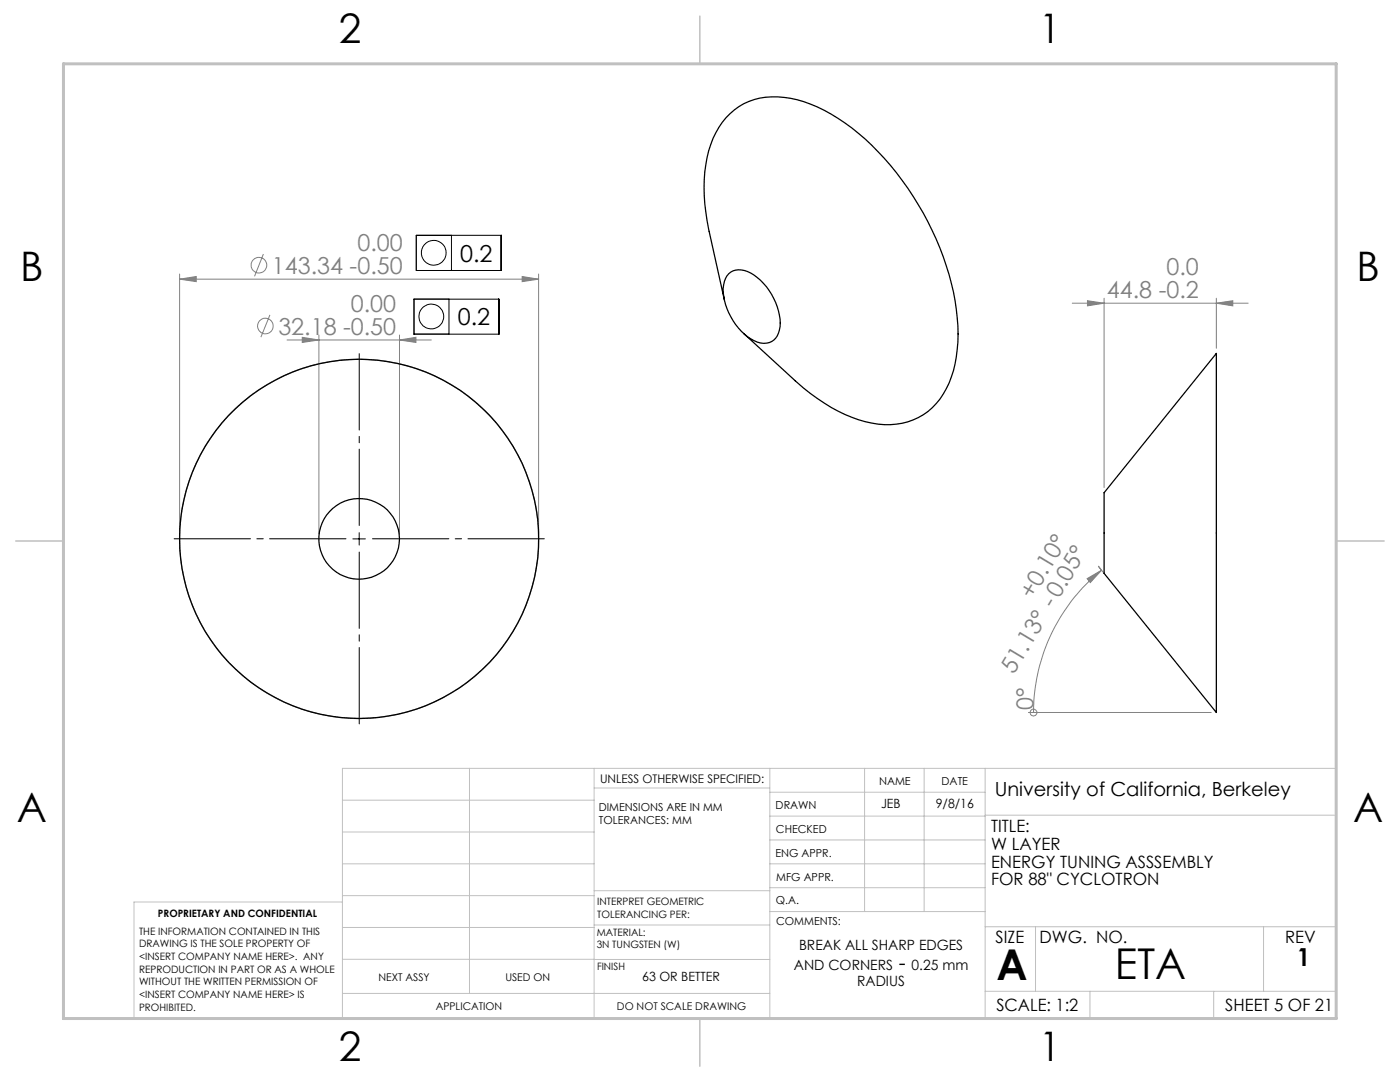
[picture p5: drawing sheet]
<svg xmlns="http://www.w3.org/2000/svg" width="279mm" height="216mm" viewBox="0 0 279 216" stroke-linecap="round" stroke-linejoin="round" font-family="sans-serif">
<g fill="none" stroke="#808080" stroke-width=".2">
<path d="M35.8 55.7l3.4-.5v1zM35.8 54.7v51.8M35.8 55.7h71.7M52.6 50.7l-1.8 4.4M104.2 55.2l3.3 .5-3.3 .5zM107.5 54.7v51.8M220.3 59.5v37.8M242.7 59.5v10M53.9 62.8l-1.8 4.5M57.3 67.8h28.8M60.3 67.3l3.3 .5-3.3 .5zM63.6 66.9v39.6"/>
<path d="M79.7 67.8l3.3-.5v1zM79.7 66.9v39.6M214 60.5h35.1M217 60l3.3 .5-3.3 .5zM242.7 60.5l3.3-.5v1zM217 115.5l2.9-1.7-2.3 2.4zM219.7 113.6l-.5-.6 1.1 1.4M219.9 113.8a36.4 36.4 0 0 0-13.6 28.4M205.2 142.2h36.5M206.3 142.2h.1"/>
<circle cx="51.7" cy="52.9" r="1.55"/>
<circle cx="52.9" cy="65.1" r="1.56"/>
<circle cx="206.3" cy="142.2" r=".68"/>
</g>
<g fill="none" stroke="#000" stroke-width=".2">
<path d="M82.6 59.7h17v7h-17zM83.1 47h16.9v7h-16.9zM89.6 59.7v7M90.1 47v7M70.4 107.5h2.5M71.7 106.3v2.5"/>
<circle cx="86.6" cy="50.4" r="2.47"/>
<circle cx="86.1" cy="63.2" r="2.47"/>
</g>
<circle cx="71.7" cy="107.5" r="35.8" fill="none" stroke="#808080" stroke-width=".25"/>
<g fill="none" stroke="#c0c0c0" stroke-width=".2">
<path d="M68.3 159.7h50.3M93.7 153.3v44.9M118.6 153.3v49.9M118.6 157.2h35M153.6 153.3v49.9M153.6 158.1h43M172.5 153.3v28.6M184.4 153.3v28.6M196.6 153.3v49.9M68.3 180h-41.6v23.2h240v-49.9h-198.4v49.9M68.3 166h50.3M68.3 178.7h50.3"/>
<path d="M68.3 172.4h50.3M118.6 177.7h35M153.6 162.8h43M153.6 177.1h43M153.6 172.4h43M153.6 167.6h43M196.6 162.7h70.1M68.3 198.2h85.3M68.3 191.4l85.3 .1M68.3 185.1h50.3M118.6 184.6h35M153.6 181.9h43"/>
<path d="M196.6 184.9h70.1M196.6 197.8h70.1M206.7 184.9v12.9M217.5 197.8v5.4M242.2 197.8v5.4M252.2 184.9v12.9"/>
</g>
<path d="M139.7 3.2v9.5M3.1 107.9h9.6M266.7 107.9h9.5M139.7 203.2v9.6" fill="none" stroke="#c0c0c0" stroke-width=".3"/>
<path d="M12.7 12.7h254v190.5h-254z" fill="none" stroke="#c0c0c0" stroke-width=".6"/>
<path d="M69.2 107.5h-34.6M71.7 105v-34.6M71.7 110v34.6M74.2 107.5h34.6" fill="none" stroke="#000" stroke-width=".2" stroke-dasharray="15.2 1.3 1.3 1.3" stroke-dashoffset="-.1"/>
<g fill="#808080">
<path d="M217 115.5l2.9-1.7-2.3 2.4z"/>
<path d="M60.3 67.3l3.3 .5-3.3 .5zM79.7 67.8l3.3-.5v1zM35.8 55.7l3.4-.5v1zM104.2 55.2l3.3 .5-3.3 .5zM217 60l3.3 .5-3.3 .5zM242.7 60.5l3.3-.5v1z"/>
</g>
<g fill="none" stroke="#000" stroke-width=".25">
<path d="M144.6 59.9l-3.1-13.7a32.5 32.5 0 0 1 .4-17.4 13 13 0 0 1 13.3-9.5 25.8 25.8 0 0 1 13.4 5.2 56.9 56.9 0 0 1 19 25 43.9 43.9 0 0 1 3.4 20.2 17.5 17.5 0 0 1-5.8 12.4 14 14 0 0 1-12.6 2 33.8 33.8 0 0 1-13.9-8.1l-10.3-9.5M145.4 54.6a3.6 3.6 0 0 1 4.5-.1 12.3 12.3 0 0 1 5.8 10.7 3.3 3.3 0 0 1-3.3 3.3 8.7 8.7 0 0 1-6.1-4.5 10.4 10.4 0 0 1-1.7-7.8l.5-1.1zM242.7 70.5v71.7l-22.4-27.8v-16.1z"/>
<circle cx="71.7" cy="107.5" r="35.8"/>
<circle cx="71.7" cy="107.5" r="8"/>
</g>
<g font-size="8.5">
<text x="198.9" y="195.5">A</text>
<text x="222.5" y="195.4">ETA</text>
</g>
<g font-size="8.1">
<text x="67.6" y="8.5">2</text>
<text x="207.3" y="8.5">1</text>
<text x="4" y="56.1">B</text>
<text x="270.7" y="56.1">B</text>
<text x="3.3" y="164.1">A</text>
<text x="270" y="164.1">A</text>
<text x="67.6" y="211.7">2</text>
<text x="207.3" y="211.7">1</text>
</g>
<text font-size="4.9" x="258.8" y="192.8">1</text>
<g font-size="4.7" fill="#808080">
<text x="71.3" y="50.1">0.00</text>
<text x="54.3" y="54.6">143.34 -0.50</text>
<text x="220.9" y="59.4">44.8 -0.2</text>
<text x="232.8" y="55">0.0</text>
<text x="70" y="62.3">0.00</text>
<text x="55.6" y="66.8">32.18 -0.50</text>
<text x="206.1" y="119.7" transform="rotate(-59 206.1 119.7)">+0.10°</text>
<text x="202.3" y="134.7" transform="rotate(-59 202.3 134.7)">51.13° -0.05°</text>
<text x="206.3" y="141.6" transform="rotate(-90 206.3 141.6)">0°</text>
</g>
<g font-size="4.7">
<text x="91.8" y="52.2">0.2</text>
<text x="91.4" y="64.9">0.2</text>
</g>
<text font-size="4.2" x="179.4" y="193.5">-</text>
<text font-size="3.9" x="198.5" y="158.8">University of California, Berkeley</text>
<g font-size="3.4">
<text x="197.8" y="166">TITLE:</text>
<text x="197.8" y="169.6">W LAYER</text>
<text x="197.8" y="173.1">ENERGY TUNING ASSSEMBLY</text>
<text x="197.8" y="176.7">FOR 88&quot; CYCLOTRON</text>
<text x="198.7" y="188.1">SIZE</text>
<text x="207.5" y="188.1">DWG. NO.</text>
<text x="256.5" y="188.2">REV</text>
<text x="198.8" y="201.7">SCALE: 1:2</text>
<text x="244.5" y="201.7">SHEET 5 OF 21</text>
</g>
<g font-size="2.8">
<text x="159.5" y="189.6">BREAK ALL SHARP EDGES</text>
<text x="158.4" y="193.5">AND CORNERS</text>
<text x="171.1" y="196.6">RADIUS</text>
<text x="181.9" y="193.5">0.25 mm</text>
</g>
<g font-size="2.5">
<text x="175.8" y="161.2">JEB</text>
<text x="186.8" y="161.2">9/8/16</text>
<text x="128.2" y="195.7">63 OR BETTER</text>
</g>
<text font-size="2.4" x="119.8" y="156.2">UNLESS OTHERWISE SPECIFIED:</text>
<g font-size="2.2">
<text x="119.5" y="161.8">DIMENSIONS ARE IN MM</text>
<text x="154.8" y="161.4">DRAWN</text>
<text x="175.4" y="156.6">NAME</text>
<text x="187.9" y="156.7">DATE</text>
<text x="119.5" y="164.4">TOLERANCES: MM</text>
<text x="154.9" y="166.3">CHECKED</text>
<text x="154.8" y="170.9">ENG APPR.</text>
<text x="154.9" y="175.7">MFG APPR.</text>
<text x="154.9" y="180.4">Q.A.</text>
<text x="154.9" y="184.6">COMMENTS:</text>
</g>
<g font-size="2.1">
<text x="75.5" y="195.7">NEXT ASSY</text>
<text x="100.9" y="195.7">USED ON</text>
<text x="86.9" y="201.5">APPLICATION</text>
<text x="123.1" y="201.6">DO NOT SCALE DRAWING</text>
</g>
<g font-size="2">
<text x="31.5" y="182.9">PROPRIETARY AND CONFIDENTIAL</text>
<text x="119.2" y="180.6">INTERPRET GEOMETRIC</text>
<text x="119.2" y="183.1">TOLERANCING PER:</text>
<text x="27.8" y="186.5">THE INFORMATION CONTAINED IN THIS</text>
<text x="27.8" y="189">DRAWING IS THE SOLE PROPERTY OF</text>
<text x="27.8" y="191.6">&lt;INSERT COMPANY NAME HERE&gt;. ANY</text>
<text x="119.1" y="186.7">MATERIAL:</text>
<text x="119.1" y="189.2">3N TUNGSTEN (W)</text>
<text x="27.8" y="194.1">REPRODUCTION IN PART OR AS A WHOLE</text>
<text x="27.8" y="196.6">WITHOUT THE WRITTEN PERMISSION OF</text>
<text x="119.1" y="193.5">FINISH</text>
<text x="27.8" y="199.1">&lt;INSERT COMPANY NAME HERE&gt; IS</text>
<text x="27.8" y="201.7">PROHIBITED.</text>
</g>
</svg>
